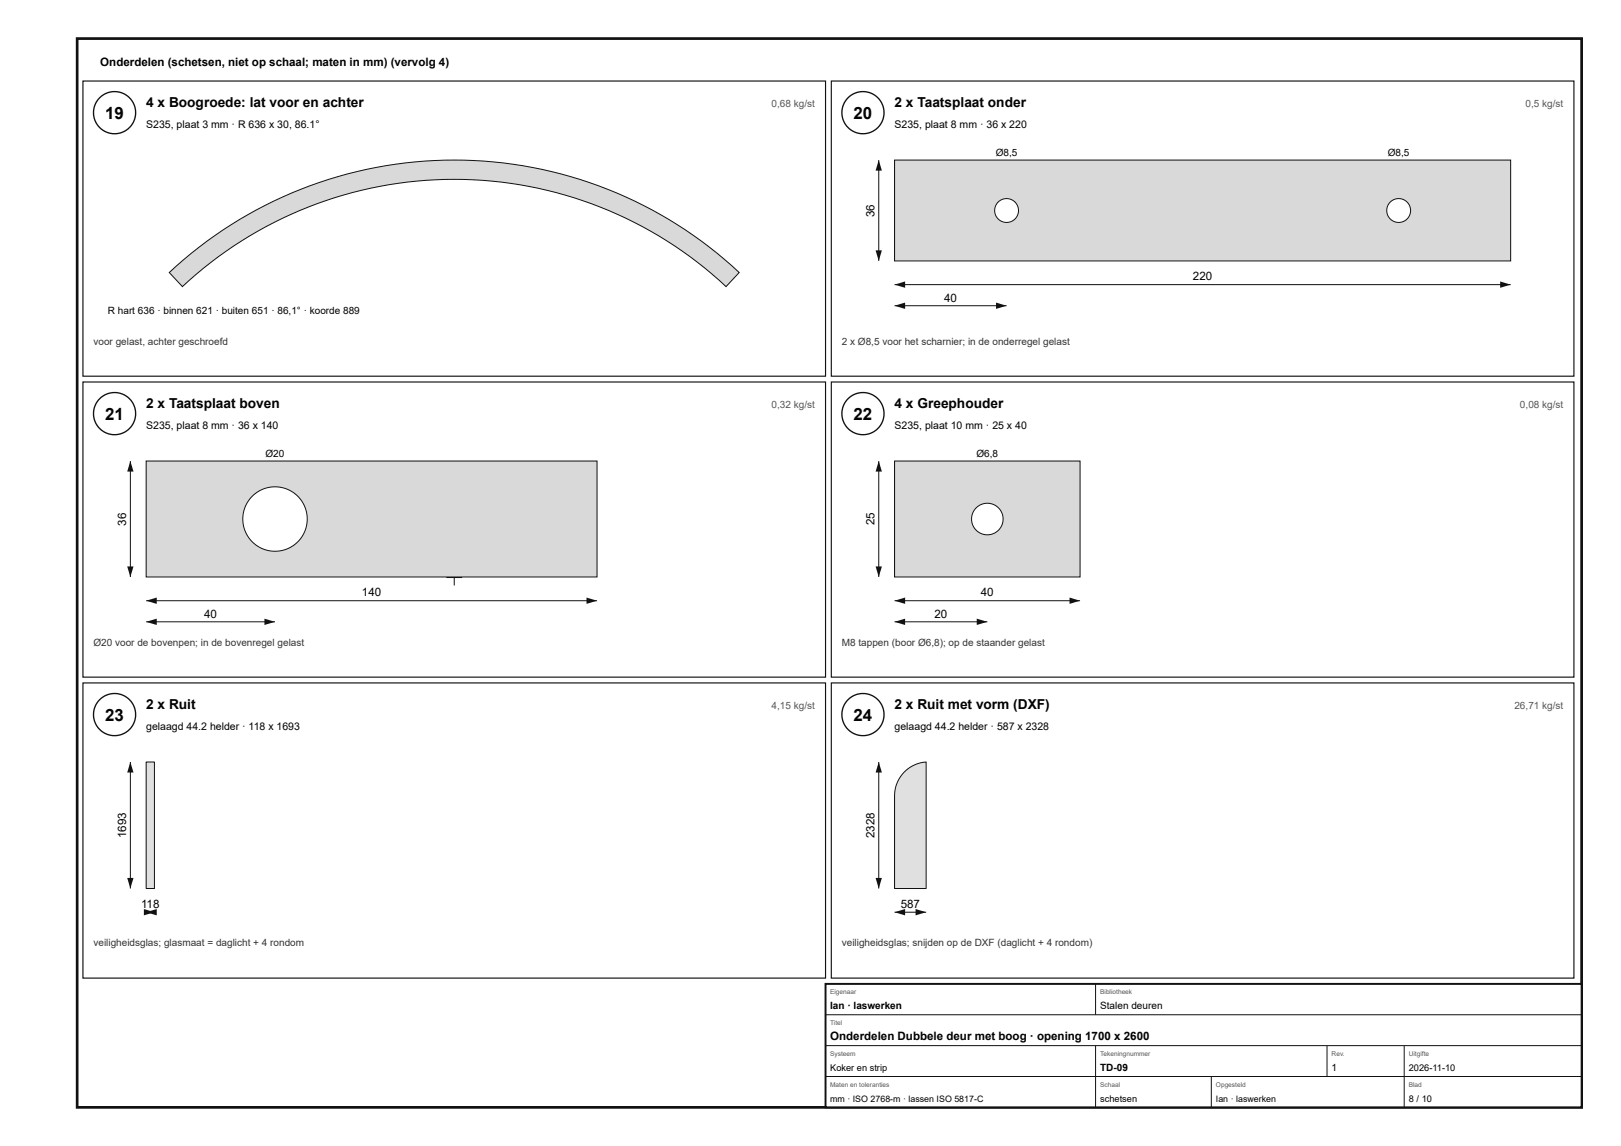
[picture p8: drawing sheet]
<svg xmlns="http://www.w3.org/2000/svg" width="420mm" height="297mm" viewBox="0 0 420 297" stroke-linecap="round" stroke-linejoin="round" font-family="sans-serif">
<path d="M20 10h390v277h-390z" fill="none" stroke="#111" stroke-width=".7" stroke-linecap="butt"/>
<path d="M21.5 21h192.5v76.5h-192.5z" fill="none" stroke="#111" stroke-width=".3"/>
<circle cx="29.7" cy="29.2" r="5.5" fill="#fff"/>
<circle cx="29.7" cy="29.2" r="5.5" fill="none" stroke="#111" stroke-width=".35"/>
<path d="M43.9 70.6l7.7-6.6 8.3-5.8 8.9-5 9.2-4.2 9.7-3.2 9.8-2.4 10.1-1.4 10.1-.5 10.2 .5 10.1 1.4 9.8 2.4 9.7 3.2 9.2 4.2 8.9 5 8.3 5.8 7.7 6.6-3.4 3.7-4.1-3.7-4.4-3.4-4.5-3.2-4.7-3-4.8-2.7-5.6-2.7-5.1-2.2-5.2-1.8-7.4-2.1-8.1-1.7-8.3-1-8.3-.3-8.3 .3-8.2 1-8.1 1.7-7.4 2.1-5.2 1.8-5.1 2.2-5 2.4-5.4 3-4.7 3-4.5 3.2-4.4 3.4-4.1 3.7z" fill="#d7dadc"/>
<path d="M43.9 70.6l7.7-6.6 8.3-5.8 8.9-5 9.2-4.2 9.7-3.2 9.8-2.4 10.1-1.4 10.1-.5 10.2 .5 10.1 1.4 9.8 2.4 9.7 3.2 9.2 4.2 8.9 5 8.3 5.8 7.7 6.6-3.4 3.7-4.1-3.7-4.4-3.4-4.5-3.2-4.7-3-4.8-2.7-5.6-2.7-5.1-2.2-5.2-1.8-7.4-2.1-8.1-1.7-8.3-1-8.3-.3-8.3 .3-8.2 1-8.1 1.7-7.4 2.1-5.2 1.8-5.1 2.2-5 2.4-5.4 3-4.7 3-4.5 3.2-4.4 3.4-4.1 3.7zM115.7 149.7h4.1M117.7 147.6v4.1" fill="none" stroke="#111" stroke-width=".26"/>
<path d="M215.5 21h192.5v76.5h-192.5z" fill="none" stroke="#111" stroke-width=".3"/>
<circle cx="223.7" cy="29.2" r="5.5" fill="#fff"/>
<circle cx="223.7" cy="29.2" r="5.5" fill="none" stroke="#111" stroke-width=".35"/>
<path d="M231.9 41.5h159.7v26.1h-159.7z" fill="#d7dadc"/>
<path d="M231.9 41.5h159.7v26.1h-159.7z" fill="none" stroke="#111" stroke-width=".26"/>
<circle cx="260.9" cy="54.6" r="3.1" fill="#fff"/>
<circle cx="260.9" cy="54.6" r="3.1" fill="none" stroke="#111" stroke-width=".26"/>
<circle cx="362.6" cy="54.6" r="3.1" fill="#fff"/>
<g fill="none" stroke="#111" stroke-width=".26">
<path d="M231.9 73.8h159.7"/>
<circle cx="362.6" cy="54.6" r="3.1"/>
</g>
<g fill="#111">
<path d="M231.9 73.8l2.7-.9v1.7z"/>
<path d="M388.9 72.9l2.7 .9-2.7 .8z"/>
</g>
<path d="M227.8 41.5v26.1" fill="none" stroke="#111" stroke-width=".26"/>
<g fill="#111">
<path d="M227.8 41.5l.8 2.7h-1.6z"/>
<path d="M227 64.9h1.6l-.8 2.7z"/>
</g>
<path d="M231.9 79.2h29" fill="none" stroke="#111" stroke-width=".26"/>
<g fill="#111">
<path d="M231.9 79.2l2.7-.8v1.7z"/>
<path d="M258.2 78.4l2.7 .8-2.7 .9z"/>
</g>
<path d="M21.5 99h192.5v76.5h-192.5z" fill="none" stroke="#111" stroke-width=".3"/>
<circle cx="29.7" cy="107.2" r="5.5" fill="#fff"/>
<circle cx="29.7" cy="107.2" r="5.5" fill="none" stroke="#111" stroke-width=".35"/>
<path d="M37.9 119.5h116.9v30h-116.9z" fill="#d7dadc"/>
<path d="M37.9 119.5h116.9v30h-116.9z" fill="none" stroke="#111" stroke-width=".26"/>
<circle cx="71.3" cy="134.5" r="8.3" fill="#fff"/>
<g fill="none" stroke="#111" stroke-width=".26">
<path d="M37.9 155.7h116.9"/>
<circle cx="71.3" cy="134.5" r="8.3"/>
</g>
<g fill="#111">
<path d="M37.9 155.7l2.7-.8v1.6z"/>
<path d="M152 154.9l2.8 .8-2.8 .8z"/>
</g>
<path d="M33.8 119.5v30" fill="none" stroke="#111" stroke-width=".26"/>
<g fill="#111">
<path d="M33.8 119.5l.8 2.7h-1.6z"/>
<path d="M33 146.8h1.6l-.8 2.7z"/>
</g>
<path d="M37.9 161.2h33.4" fill="none" stroke="#111" stroke-width=".26"/>
<g fill="#111">
<path d="M37.9 161.2l2.7-.9v1.7z"/>
<path d="M68.5 160.3l2.8 .9-2.8 .8z"/>
</g>
<path d="M215.5 99h192.5v76.5h-192.5z" fill="none" stroke="#111" stroke-width=".3"/>
<circle cx="223.7" cy="107.2" r="5.5" fill="#fff"/>
<circle cx="223.7" cy="107.2" r="5.5" fill="none" stroke="#111" stroke-width=".35"/>
<path d="M231.9 119.5h48.1v30h-48.1z" fill="#d7dadc"/>
<path d="M231.9 119.5h48.1v30h-48.1z" fill="none" stroke="#111" stroke-width=".26"/>
<circle cx="255.9" cy="134.5" r="4.1" fill="#fff"/>
<g fill="none" stroke="#111" stroke-width=".26">
<path d="M231.9 155.7h48.1"/>
<circle cx="255.9" cy="134.5" r="4.1"/>
</g>
<g fill="#111">
<path d="M231.9 155.7l2.7-.8v1.6z"/>
<path d="M277.2 154.9l2.8 .8-2.8 .8z"/>
</g>
<path d="M227.8 119.5v30" fill="none" stroke="#111" stroke-width=".26"/>
<g fill="#111">
<path d="M227.8 119.5l.8 2.7h-1.6z"/>
<path d="M227 146.8h1.6l-.8 2.7z"/>
</g>
<path d="M231.9 161.2h24" fill="none" stroke="#111" stroke-width=".26"/>
<g fill="#111">
<path d="M231.9 161.2l2.7-.9v1.7z"/>
<path d="M253.2 160.3l2.7 .9-2.7 .8z"/>
</g>
<path d="M21.5 177h192.5v76.5h-192.5z" fill="none" stroke="#111" stroke-width=".3"/>
<circle cx="29.7" cy="185.2" r="5.5" fill="#fff"/>
<circle cx="29.7" cy="185.2" r="5.5" fill="none" stroke="#111" stroke-width=".35"/>
<path d="M37.9 197.5h2.1v32.8h-2.1z" fill="#d6e4e9"/>
<path d="M37.9 197.5h2.1v32.8h-2.1zM37.9 236.4h2.1" fill="none" stroke="#111" stroke-width=".26"/>
<g fill="#111">
<path d="M37.9 236.4l2.7-.8v1.6z"/>
<path d="M37.3 235.6l2.7 .8-2.7 .8z"/>
</g>
<path d="M33.8 197.5v32.8" fill="none" stroke="#111" stroke-width=".26"/>
<g fill="#111">
<path d="M33.8 197.5l.8 2.7h-1.6z"/>
<path d="M33 227.5h1.6l-.8 2.8z"/>
</g>
<path d="M215.5 177h192.5v76.5h-192.5z" fill="none" stroke="#111" stroke-width=".3"/>
<circle cx="223.7" cy="185.2" r="5.5" fill="#fff"/>
<circle cx="223.7" cy="185.2" r="5.5" fill="none" stroke="#111" stroke-width=".35"/>
<path d="M234.5 200l.1-.1a8.8 8.8 0 0 1 5.5-2.4v32.8h-8.2v-24.1a8.8 8.8 0 0 1 2.6-6.2z" fill="#d6e4e9"/>
<path d="M234.5 200l.1-.1a8.8 8.8 0 0 1 5.5-2.4v32.8h-8.2v-24.1a8.8 8.8 0 0 1 2.6-6.2zM231.9 236.4h8.2" fill="none" stroke="#111" stroke-width=".26"/>
<g fill="#111">
<path d="M231.9 236.4l2.7-.8v1.6z"/>
<path d="M237.3 235.6l2.8 .8-2.8 .8z"/>
</g>
<path d="M227.8 197.5v32.8" fill="none" stroke="#111" stroke-width=".26"/>
<g fill="#111">
<path d="M227.8 197.5l.8 2.7h-1.6z"/>
<path d="M227 227.5h1.6l-.8 2.8z"/>
</g>
<path d="M214 255h196v32h-196z" fill="#fff"/>
<path d="M214 255h196v32h-196z" fill="none" stroke="#111" stroke-width=".5"/>
<path d="M284 255v8M214 263h196M214 271h196M214 279h196M284 271v16M314 279v8M344 271v8M364 271v16" fill="none" stroke="#111" stroke-width=".26"/>
<g font-size="4.4">
<text x="27.3" y="30.8">19</text>
<text x="221.3" y="30.8">20</text>
<text x="27.3" y="108.8">21</text>
<text x="221.3" y="108.8">22</text>
<text x="27.3" y="186.8">23</text>
<text x="221.3" y="186.8">24</text>
</g>
<g font-size="3.6">
<text x="37.9" y="27.8">4 x Boogroede: lat voor en achter</text>
<text x="231.9" y="27.8">2 x Taatsplaat onder</text>
<text x="37.9" y="105.8">2 x Taatsplaat boven</text>
<text x="231.9" y="105.8">4 x Greephouder</text>
<text x="37.9" y="183.8">2 x Ruit</text>
<text x="231.9" y="183.8">2 x Ruit met vorm (DXF)</text>
</g>
<g font-size="3">
<text x="26" y="17">Onderdelen (schetsen, niet op schaal; maten in mm) (vervolg 4)</text>
<text x="226.7" y="56.2" transform="rotate(-90 226.7 56.2)">36</text>
<text x="309.2" y="72.7">220</text>
<text x="244.7" y="78.1">40</text>
<text x="32.7" y="136.2" transform="rotate(-90 32.7 136.2)">36</text>
<text x="226.7" y="136.2" transform="rotate(-90 226.7 136.2)">25</text>
<text x="93.8" y="154.6">140</text>
<text x="254.3" y="154.6">40</text>
<text x="52.9" y="160.1">40</text>
<text x="242.2" y="160.1">20</text>
<text x="32.7" y="217.2" transform="rotate(-90 32.7 217.2)">1693</text>
<text x="226.7" y="217.2" transform="rotate(-90 226.7 217.2)">2328</text>
<text x="36.6" y="235.3">118</text>
<text x="233.5" y="235.3">587</text>
<text x="215.2" y="269.6">Onderdelen Dubbele deur met boog · opening 1700 x 2600</text>
</g>
<g font-size="2.7">
<text x="37.9" y="33.3">S235, plaat 3 mm · R 636 x 30, 86.1°</text>
<text x="231.9" y="33.3">S235, plaat 8 mm · 36 x 220</text>
<text x="37.9" y="111.3">S235, plaat 8 mm · 36 x 140</text>
<text x="231.9" y="111.3">S235, plaat 10 mm · 25 x 40</text>
<text x="37.9" y="189.3">gelaagd 44.2 helder · 118 x 1693</text>
<text x="231.9" y="189.3">gelaagd 44.2 helder · 587 x 2328</text>
</g>
<g font-size="2.6" fill="#555">
<text x="200" y="27.8">0,68 kg/st</text>
<text x="395.5" y="27.8">0,5 kg/st</text>
<text x="200" y="105.8">0,32 kg/st</text>
<text x="394" y="105.8">0,08 kg/st</text>
<text x="200" y="183.8">4,15 kg/st</text>
<text x="392.6" y="183.8">26,71 kg/st</text>
</g>
<g font-size="2.6">
<text x="258.1" y="40.4">Ø8,5</text>
<text x="359.8" y="40.4">Ø8,5</text>
<text x="28" y="81.5">R hart 636 · binnen 621 · buiten 651 · 86,1° · koorde 889</text>
<text x="68.8" y="118.4">Ø20</text>
<text x="253.1" y="118.4">Ø6,8</text>
<text x="215.2" y="261.6">Ian · laswerken</text>
<text x="285.2" y="261.6">Stalen deuren</text>
<text x="285.2" y="277.6">TD-09</text>
<text x="345.2" y="277.6">1</text>
</g>
<g font-size="2.6" fill="#333">
<text x="24.2" y="89.3">voor gelast, achter geschroefd</text>
<text x="218.2" y="89.3">2 x Ø8,5 voor het scharnier; in de onderregel gelast</text>
<text x="24.2" y="167.3">Ø20 voor de bovenpen; in de bovenregel gelast</text>
<text x="218.2" y="167.3">M8 tappen (boor Ø6,8); op de staander gelast</text>
<text x="24.2" y="245.3">veiligheidsglas; glasmaat = daglicht + 4 rondom</text>
<text x="218.2" y="245.3">veiligheidsglas; snijden op de DXF (daglicht + 4 rondom)</text>
</g>
<g font-size="2.4">
<text x="215.2" y="277.6">Koker en strip</text>
<text x="365.2" y="277.6">2026-11-10</text>
<text x="285.2" y="285.6">schetsen</text>
<text x="365.2" y="285.6">8 / 10</text>
</g>
<g font-size="2.3">
<text x="215.2" y="285.6">mm · ISO 2768-m · lassen ISO 5817-C</text>
<text x="315.2" y="285.6">Ian · laswerken</text>
</g>
<g font-size="1.7" fill="#555">
<text x="215.2" y="257.6">Eigenaar</text>
<text x="285.2" y="257.6">Bibliotheek</text>
<text x="215.2" y="265.6">Titel</text>
<text x="215.2" y="273.6">Systeem</text>
<text x="285.2" y="273.6">Tekeningnummer</text>
<text x="345.2" y="273.6">Rev.</text>
<text x="365.2" y="273.6">Uitgifte</text>
<text x="215.2" y="281.6">Maten en toleranties</text>
<text x="285.2" y="281.6">Schaal</text>
<text x="315.2" y="281.6">Opgesteld</text>
<text x="365.2" y="281.6">Blad</text>
</g>
</svg>
